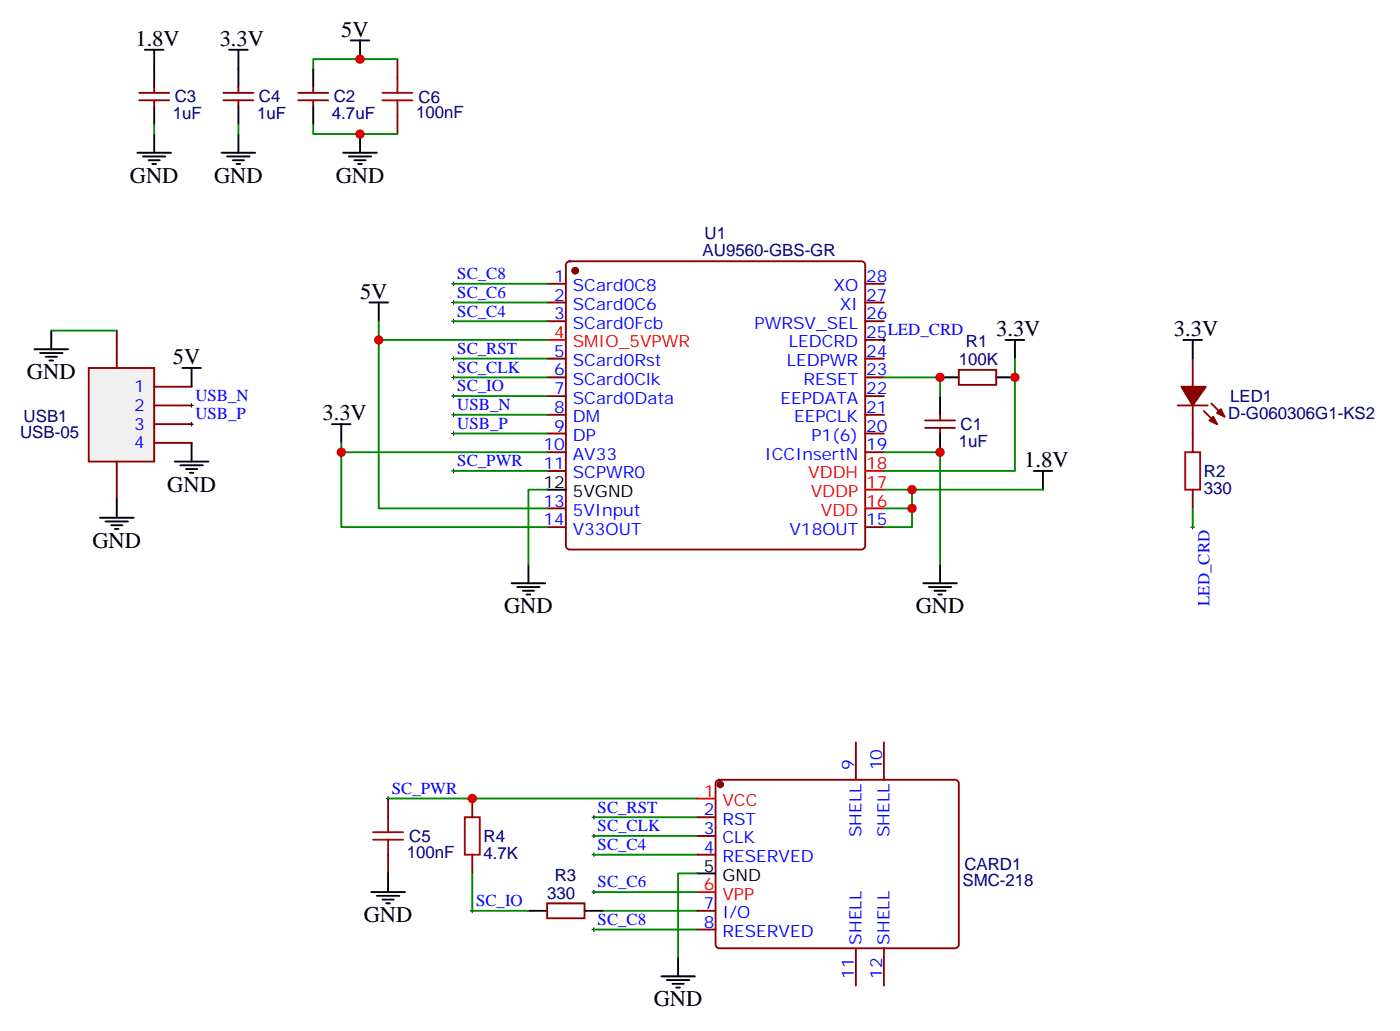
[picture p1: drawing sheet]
<svg xmlns="http://www.w3.org/2000/svg" width="264mm" height="194mm" viewBox="0 0 264 194" stroke-linecap="round" stroke-linejoin="round" font-family="sans-serif">
<g fill="#870000" stroke="#870000" stroke-width=".35">
<path d="M228 79.2l.7-.7 .7 1.4z"/>
<path d="M229.4 77.8l.8-.7 .7 1.4z"/>
<path d="M222.7 72.9h4.6l-2.4 3.5z"/>
<circle cx="108.4" cy="51" r=".53"/>
</g>
<g fill="none" stroke="#870000" stroke-width=".35">
<path d="M26.2 18.9h5.7M26.2 17.5h5.7M29.1 16.4v1.1M29.1 18.9v1.1M42.1 18.9h5.7M42.1 17.5h5.7M44.9 16.4v1.1M44.9 18.9v1.1M56.2 18.9h5.7M56.2 17.5h5.7M59.1 16.4v1.1M59.1 18.9v1.1"/>
<path d="M74.9 11.1v3.6M74.9 21.7v3.6M103.2 53.5h3.5M103.2 57h3.5M106.9 49.5l.5-.3h55a.71 .71 0 0 1 .7 .8v52.9a.76 .76 0 0 1-.7 .7h-55a.76 .76 0 0 1-.7-.7v-52.9zM163.1 53.5h3.6M163.1 57h3.6M103.2 60.5h3.5M103.2 67.6h3.5M103.2 71.1h3.5M103.2 74.6h3.5M103.2 78.2h3.5"/>
<path d="M163.1 60.5h3.6M163.1 67.6h3.6M163.1 71.1h3.6M163.1 74.6h3.6M163.1 78.2h3.6M163.1 64.1h3.6M174.4 79.2h5.7M177.2 78.2v1M180.8 69.7h7v2.8h-7zM222 76.4h5.7M224.9 67.6v5.3M224.9 76.4v8.8"/>
<path d="M227 77.5l2.4 2.4M228.4 76.1l2.5 2.4M103.2 81.7h3.5M103.2 85.2h3.5M103.2 88.8h3.5M103.2 95.8h3.5M103.2 99.3h3.5M163.1 81.7h3.6M163.1 85.2h3.6M163.1 99.3h3.6M174.4 80.6h5.7M177.2 80.6v1.1"/>
<path d="M224.9 92.3v3.5M73.2 150.5v3.5M89 150.5v3.5M73.2 161.1v3.5M89 161.1v3.5M103.2 170.3h7v2.8h-7z"/>
</g>
<path d="M103.2 64.1h3.5M163.1 95.8h3.6M163.1 92.3h3.6M163.1 88.8h3.6" fill="none" stroke="#f00" stroke-width=".35"/>
<g fill="none" stroke="#000" stroke-width=".35">
<path d="M27.3 9.4h3.5M29.1 9.4v7M29.1 20v3.5M43.2 9.4h3.5M44.9 9.4v7M44.9 20v3.5M59.1 12.9v3.5M59.1 20v3.5M66.1 7.6h3.5M67.9 7.6v3.5M25.9 28.8h6.3M27 29.5h4.2"/>
<path d="M28 30.2h2.1M28.7 30.9h.7M29.1 25.3v3.5M41.8 28.8h6.3M42.8 29.5h4.3M43.9 30.2h2.1M44.6 30.9h.7M44.9 25.3v3.5M64.7 28.8h6.3M65.8 29.5h4.2M66.8 30.2h2.1M67.5 30.9h.7"/>
<path d="M67.9 25.3v3.5M69.6 57h3.6M71.4 57v3.5M62.6 79.9h3.5M64.3 79.9v3.6M177.2 74.6v3.6M177.2 71.1h3.6M187.8 71.1h3.5M189.6 64.1h3.5M191.3 64.1v3.5M223.1 64.1h3.5M224.9 64.1v3.5"/>
<path d="M103.2 92.3h3.5M177.2 81.7v3.5M194.9 88.8h3.5M196.6 88.8v3.5M96.4 109.9h6.4M97.5 110.6h4.2M98.6 111.3h2.1M99.3 112h.7M99.6 106.4v3.5M174.1 109.9h6.3M175.1 110.6h4.3M176.2 111.3h2.1"/>
<path d="M176.9 112h.7M177.2 106.4v3.5M70 168.1h6.3M71 168.8h4.3M72.1 169.5h2.1M72.8 170.3h.7M73.2 164.6v3.5M99.6 171.7h3.6M110.2 171.7h3.5"/>
</g>
<g fill="none" stroke="#008700" stroke-width=".35">
<path d="M74.9 11.1h-15.8v1.8M29.1 23.5v1.8M44.9 23.5v1.8M59.1 23.5v1.8h15.8M85.5 53.5h17.7M85.5 57h17.7M71.4 60.5v35.3h31.8M71.4 64.1h31.8M85.5 60.5h17.7M85.5 67.6h17.7M85.5 71.1h17.7M85.5 74.6h17.7"/>
<path d="M85.5 78.2h17.7M166.7 71.1h10.5v3.5M191.3 67.6v21.2h-24.6M64.3 83.5v1.7h38.9M64.3 85.2v14.1h38.9M85.5 81.7h17.7M85.5 88.8h17.7M103.2 92.3h-3.6v14.1M166.7 85.2h10.5v21.2M166.7 95.8h5.2M166.7 92.3h5.2M196.6 92.3h-24.7v7h-5.2"/>
<path d="M224.9 95.8v3.5M73.2 150.5h58.2M89 164.6v7.1h10.6"/>
</g>
<g fill="none" stroke="#000" stroke-width=".19">
<path d="M85.2 57h.7M85.2 53.5h.7M85.5 53.1v.7M85.5 56.7v.7M85.2 71.1h.7M85.2 74.6h.7M85.2 67.6h.7M85.2 60.5h.7M85.2 78.2h.7M85.5 60.2v.7M85.5 67.2v.7M85.5 70.8v.7"/>
<path d="M85.5 74.3v.7M85.5 77.8v.7M166.3 64.1h.7M166.7 63.7v.7M85.2 88.8h.7M85.2 81.7h.7M85.5 81.4v.7M85.5 88.4v.7M224.5 99.3h.7M224.9 99v.7M72.8 150.5h.7M73.2 150.1v.7"/>
<path d="M88.7 171.7h.7M89 171.3v.7"/>
</g>
<path d="M72.1 18.9h5.7M72.1 17.5h5.7M74.9 14.7v2.8M74.9 18.9v2.8M223.4 85.2h2.9v7.1h-2.9zM70.3 158.3h5.7M70.3 156.8h5.7M73.2 154v2.8M73.2 158.3v2.8M87.6 154h2.9v7.1h-2.9z" fill="none" stroke="#a10000" stroke-width=".35"/>
<path d="M16.7 69.4h12.4v17.6h-12.4z" fill="#f0f0f0" stroke="#870000" stroke-width=".35"/>
<g fill="none" stroke="#870000" stroke-width=".35">
<path d="M22 62.3v7.1M29.1 72.9h7M29.1 76.4h7M29.1 79.9h7M22 87v7.1M29.1 83.5h7M161.4 139.9v7.1M166.7 139.9v7.1M131.4 154h3.5M131.4 157.6h3.5M135.1 147.2l.5-.2h44.5a.71 .71 0 0 1 .7 .7v30.3a.76 .76 0 0 1-.7 .7h-44.5a.76 .76 0 0 1-.7-.7v-30.3zM131.4 161.1h3.5"/>
<path d="M131.4 171.7h3.5M131.4 175.2h3.5M161.4 178.7v7.1M166.7 178.7v7.1"/>
</g>
<g fill="none" stroke="#000" stroke-width=".35">
<path d="M6.5 65.8h6.3M7.5 66.5h4.3M8.6 67.2h2.1M9.3 67.9h.7M9.7 62.3v3.5M34.4 69.4h3.5M36.1 69.4v3.5M18.8 97.6h6.4M19.9 98.3h4.2M21 99h2.1M21.7 99.7h.7M22 94.1v3.5"/>
<path d="M32.9 87h6.4M34 87.7h4.2M35.1 88.4h2.1M35.8 89.1h.7M36.1 83.5v3.5M131.4 164.6h3.5M124.7 184h6.3M125.7 184.7h4.3M126.8 185.4h2.1M127.5 186.1h.7M127.8 180.5v3.5"/>
</g>
<g fill="none" stroke="#000" stroke-width=".19">
<path d="M35.8 76.4h.7M35.8 79.9h.7M36.1 76.1v.7M36.1 79.6v.7M111.6 154h.7M111.6 157.6h.7M112 153.7v.7M112 157.2v.7M111.6 161.1h.7M111.6 168.1h.7M111.6 175.2h.7M112 160.7v.7"/>
<path d="M112 167.8v.7M112 174.8v.7"/>
</g>
<circle cx="135.8" cy="147.8" r=".53" fill="#870000" stroke="#870000" stroke-width=".35"/>
<path d="M131.4 150.5h3.5M131.4 168.1h3.5" fill="none" stroke="#f00" stroke-width=".35"/>
<path d="M9.7 62.3h12.3M112 154h19.4M112 157.6h19.4M112 161.1h19.4M112 168.1h19.4M112 175.2h19.4M113.7 171.7h17.7M131.4 164.6h-3.6v15.9" fill="none" stroke="#008700" stroke-width=".35"/>
<g fill="#c00">
<circle cx="89" cy="150.5" r=".88"/>
<circle cx="177.2" cy="71.1" r=".88"/>
<circle cx="67.9" cy="25.3" r=".88"/>
<circle cx="177.2" cy="85.2" r=".88"/>
<circle cx="171.9" cy="95.8" r=".88"/>
<circle cx="64.3" cy="85.2" r=".88"/>
<circle cx="71.4" cy="64.1" r=".88"/>
<circle cx="171.9" cy="92.3" r=".88"/>
<circle cx="67.9" cy="11.1" r=".88"/>
<circle cx="191.3" cy="71.1" r=".88"/>
</g>
<g font-size="4.2">
<text x="25.5" y="8.7">1.8V</text>
<text x="41.4" y="8.7">3.3V</text>
<text x="64.3" y="6.9">5V</text>
<text x="24.5" y="34.4">GND</text>
<text x="40.4" y="34.4">GND</text>
<text x="63.3" y="34.4">GND</text>
<text x="67.9" y="56.3">5V</text>
<text x="187.8" y="63.4">3.3V</text>
<text x="221.3" y="63.4">3.3V</text>
<text x="5.1" y="71.5">GND</text>
<text x="32.6" y="68.7">5V</text>
<text x="60.8" y="79.2">3.3V</text>
<text x="193.1" y="88.1">1.8V</text>
<text x="31.5" y="92.6">GND</text>
<text x="17.4" y="103.2">GND</text>
<text x="95" y="115.6">GND</text>
<text x="172.6" y="115.6">GND</text>
<text x="68.6" y="173.8">GND</text>
<text x="123.3" y="189.7">GND</text>
</g>
<g font-size="3.2" fill="#000080">
<text x="32.6" y="22.4">1uF</text>
<text x="32.9" y="19.3">C3</text>
<text x="48.5" y="22.4">1uF</text>
<text x="48.8" y="19.3">C4</text>
<text x="62.6" y="22.4">4.7uF</text>
<text x="62.9" y="19.3">C2</text>
<text x="78.5" y="22.3">100nF</text>
<text x="78.9" y="19.4">C6</text>
<text x="132.8" y="45">U1</text>
<text x="132.5" y="48.2">AU9560-GBS-GR</text>
<text x="182.1" y="65.4">R1</text>
<text x="180.8" y="68.8">100K</text>
<text x="231.9" y="75.7">LED1</text>
<text x="3.8" y="82.6">USB-05</text>
<text x="4.5" y="79.5">USB1</text>
<text x="181.1" y="81">C1</text>
<text x="231.6" y="78.9">D-G060306G1-KS2</text>
<text x="180.8" y="84.2">1uF</text>
<text x="227" y="89.9">R2</text>
<text x="227" y="93.1">330</text>
<text x="76.7" y="161.7">100nF</text>
<text x="77.2" y="158.7">C5</text>
<text x="91.2" y="161.9">4.7K</text>
<text x="91.2" y="158.7">R4</text>
<text x="104.6" y="166">R3</text>
<text x="181.5" y="167.1">SMC-218</text>
<text x="181.8" y="163.9">CARD1</text>
<text x="103.2" y="169.4">330</text>
</g>
<g font-size="3.2" fill="#00f">
<text x="86.2" y="52.6">SC_C8</text>
<text x="104.5" y="53.1">1</text>
<text x="163.3" y="53.1">28</text>
<text x="86.2" y="56.1">SC_C6</text>
<text x="86.2" y="59.7">SC_C4</text>
<text x="104.5" y="56.7">2</text>
<text x="108" y="54.9">SCard0C8</text>
<text x="108" y="58.4">SCard0C6</text>
<text x="157.1" y="54.9">XO</text>
<text x="158.3" y="58.4">XI</text>
<text x="163.3" y="56.7">27</text>
<text x="104.5" y="60.2">3</text>
<text x="108" y="61.9">SCard0Fcb</text>
<text x="142.3" y="61.9">PWRSV_SEL</text>
<text x="148.7" y="65.5">LEDCRD</text>
<text x="163.3" y="63.7">25LED_CRD</text>
<text x="163.3" y="60.2">26</text>
<text x="86.2" y="70.2">SC_CLK</text>
<text x="86.2" y="66.7">SC_RST</text>
<text x="104.5" y="67.2">5</text>
<text x="104.5" y="70.8">6</text>
<text x="108" y="69">SCard0Rst</text>
<text x="148.3" y="69">LEDPWR</text>
<text x="163.3" y="70.8">23</text>
<text x="163.3" y="67.2">24</text>
<text x="25.3" y="73.9">1</text>
<text x="25.3" y="77.5">2</text>
<text x="36.8" y="75.5">USB_N</text>
<text x="86.2" y="73.8">SC_IO</text>
<text x="86.2" y="77.3">USB_N</text>
<text x="104.5" y="74.3">7</text>
<text x="104.5" y="77.8">8</text>
<text x="108" y="72.5">SCard0Clk</text>
<text x="108" y="76.1">SCard0Data</text>
<text x="147.2" y="76.1">EEPDATA</text>
<text x="151.5" y="72.5">RESET</text>
<text x="163.3" y="77.8">21</text>
<text x="163.3" y="74.3">22</text>
<text x="25.3" y="81">3</text>
<text x="36.8" y="79.1">USB_P</text>
<text x="86.2" y="80.8">USB_P</text>
<text x="104.5" y="81.4">9</text>
<text x="108" y="79.6">DM</text>
<text x="108" y="83.1">DP</text>
<text x="149.7" y="79.6">EEPCLK</text>
<text x="153" y="83.1">P1(6)</text>
<text x="163.3" y="81.4">20</text>
<text x="25.3" y="84.5">4</text>
<text x="86.2" y="87.9">SC_PWR</text>
<text x="102.5" y="84.9">10</text>
<text x="102.5" y="88.4">11</text>
<text x="108" y="86.6">AV33</text>
<text x="144.2" y="86.6">ICCInsertN</text>
<text x="163.3" y="84.9">19</text>
<text x="102.5" y="95.5">13</text>
<text x="108" y="90.2">SCPWR0</text>
<text x="102.5" y="99">14</text>
<text x="108" y="97.2">5VInput</text>
<text x="108" y="100.8">V33OUT</text>
<text x="148.8" y="100.8">V18OUT</text>
<text x="163.3" y="99">15</text>
<text x="228" y="114.2" transform="rotate(-90 228 114.2)">LED_CRD</text>
<text x="73.9" y="149.6">SC_PWR</text>
<text x="161" y="145.2" transform="rotate(-90 161 145.2)">9</text>
<text x="166.3" y="145.2" transform="rotate(-90 166.3 145.2)">10</text>
<text x="112.7" y="153.1">SC_RST</text>
<text x="132.7" y="153.7">2</text>
<text x="136.2" y="155.4">RST</text>
<text x="112.7" y="156.7">SC_CLK</text>
<text x="112.7" y="160.2">SC_C4</text>
<text x="132.7" y="157.2">3</text>
<text x="132.7" y="160.7">4</text>
<text x="136.2" y="159">CLK</text>
<text x="162.4" y="157.8" transform="rotate(-90 162.4 157.8)">SHELL</text>
<text x="167.7" y="157.8" transform="rotate(-90 167.7 157.8)">SHELL</text>
<text x="112.7" y="167.3">SC_C6</text>
<text x="136.2" y="162.5">RESERVED</text>
<text x="89.7" y="170.8">SC_IO</text>
<text x="132.7" y="171.3">7</text>
<text x="136.2" y="173.1">I/O</text>
<text x="112.7" y="174.3">SC_C8</text>
<text x="132.7" y="174.8">8</text>
<text x="136.2" y="176.6">RESERVED</text>
<text x="162.4" y="178" transform="rotate(-90 162.4 178)">SHELL</text>
<text x="167.7" y="178" transform="rotate(-90 167.7 178)">SHELL</text>
<text x="161" y="184.5" transform="rotate(-90 161 184.5)">11</text>
<text x="166.3" y="184.5" transform="rotate(-90 166.3 184.5)">12</text>
</g>
<g font-size="3.2" fill="#f00">
<text x="104.5" y="63.7">4</text>
<text x="108" y="65.5">SMIO_5VPWR</text>
<text x="163.3" y="88.4">18</text>
<text x="152.4" y="90.2">VDDH</text>
<text x="152.8" y="93.7">VDDP</text>
<text x="163.3" y="95.5">16</text>
<text x="163.3" y="91.9">17</text>
<text x="154.8" y="97.2">VDD</text>
<text x="132.7" y="150.1">1</text>
<text x="136.2" y="151.9">VCC</text>
<text x="132.7" y="167.8">6</text>
<text x="136.2" y="169.5">VPP</text>
</g>
<g font-size="3.2">
<text x="102.5" y="91.9">12</text>
<text x="108" y="93.7">5VGND</text>
<text x="132.7" y="164.3">5</text>
<text x="136.2" y="166">GND</text>
</g>
</svg>
